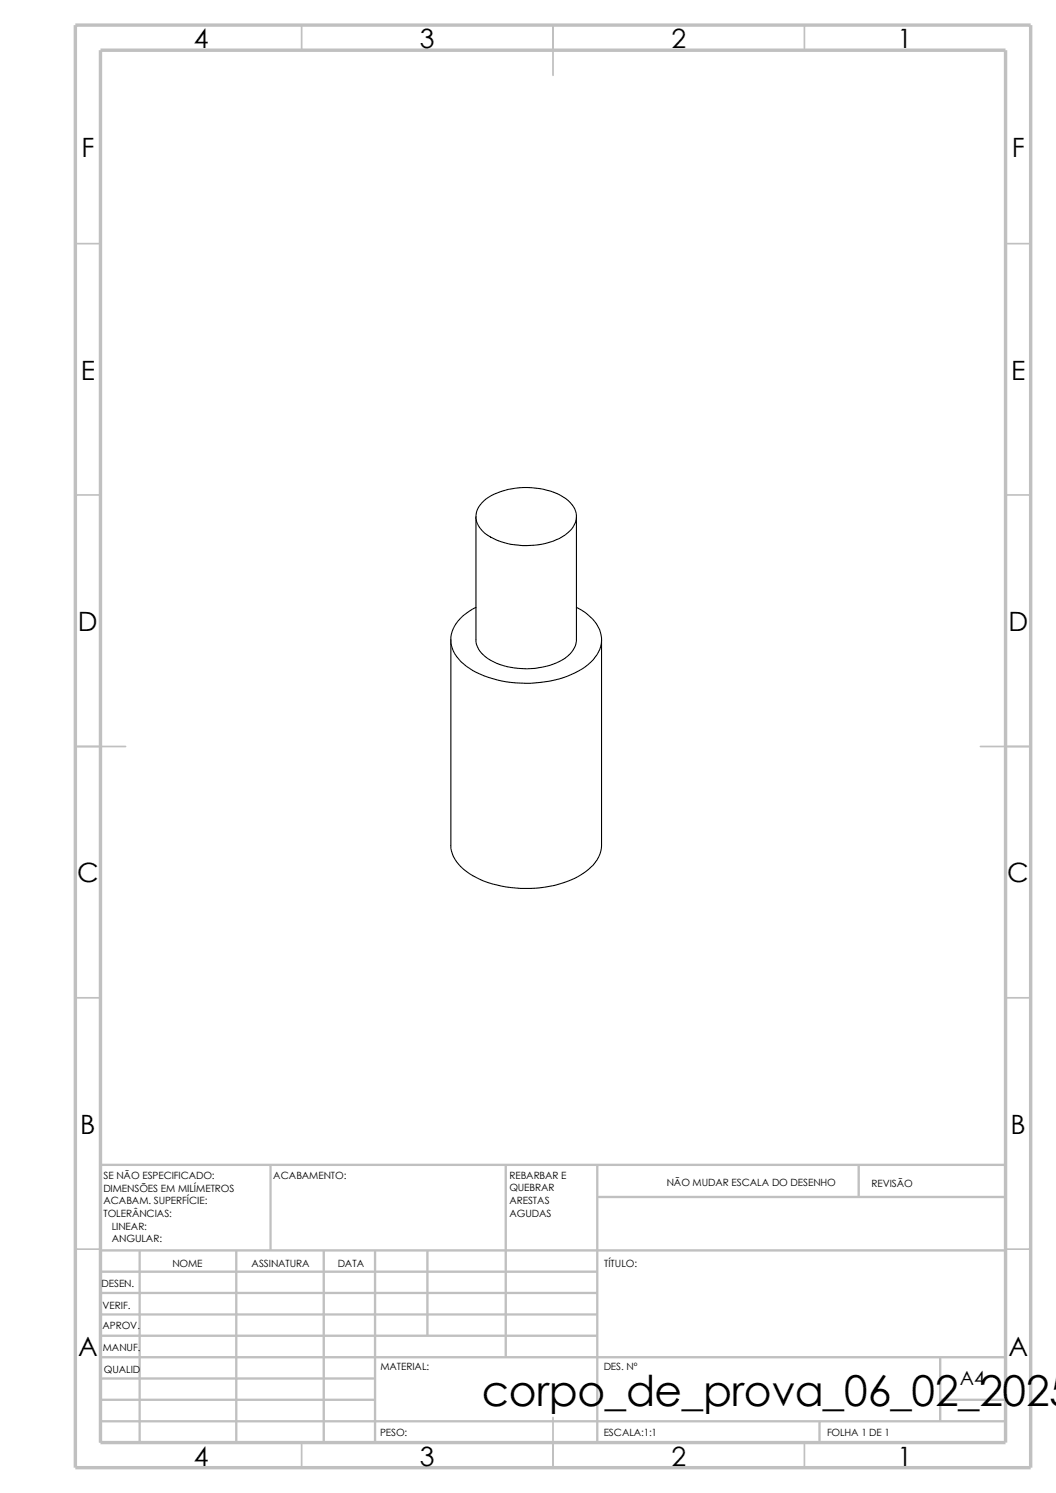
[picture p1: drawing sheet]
<svg xmlns="http://www.w3.org/2000/svg" width="210mm" height="297mm" viewBox="0 0 210 297" stroke-linecap="round" stroke-linejoin="round" font-family="sans-serif">
<g fill="none" stroke="#c0c0c0" stroke-width=".34">
<path d="M60 5v5M110 5v10M160 5v5M15 48.5h5M200 48.5h5M15 98.5h5M200 98.5h5M15 148.5h10M195 148.5h10M15 198.5h5M200 198.5h5M15 248.5h5"/>
<path d="M200 248.5h5M60 287v5M110 282v10M160 287v5"/>
</g>
<g fill="none" stroke="#c0c0c0" stroke-width=".47">
<path d="M53.8 231.7v17.1M100.6 231.7v38.3M118.8 231.7v55.3M118.8 238.1h81.2M170.8 231.7v6.4M200 231.7h-180v55.3M20 248.8h180M20 257.2h98.8M20 253h98.8M27.8 248.8v38.2M47 248.8v38.2M64.4 248.8v38.2"/>
<path d="M74.6 248.8v38.2M85 248.8v16.9M20 265.7h98.8M20 261.5h98.8M20 278.5h54.6M20 274.2h54.6M20 270h180M187 278.5h13M187 270v12.7M20 282.7h180M163 282.7v4.3"/>
</g>
<path d="M15 5h190v287h-190zM20 10h180v277h-180z" fill="none" stroke="#c0c0c0" stroke-width=".68" stroke-linecap="butt"/>
<path d="M96.2 99.7a14.2 14.2 0 0 1 11.8-2.4 8.9 8.9 0 0 1 6.3 3.9 4.1 4.1 0 0 1-1.9 5.2 15.5 15.5 0 0 1-13.6 1 6 6 0 0 1-4.1-4.2 4.1 4.1 0 0 1 1.5-3.5zM94.7 102.8v24.5a5.1 5.1 0 0 0 3.5 4.4 15.6 15.6 0 0 0 14.2-.8 4.9 4.9 0 0 0 2.2-3.6v-24.5M89.7 127.3v40.8a7 7 0 0 0 3.7 5.7 22.8 22.8 0 0 0 15.9 2.5 14.1 14.1 0 0 0 9.4-5.2l.6-1.1 .3-1.7v-41M114.6 120.8a8.3 8.3 0 0 1 4.9 5.6 6.5 6.5 0 0 1-3.1 6.3 22.4 22.4 0 0 1-16.7 2.8 14.8 14.8 0 0 1-8.9-4.9 5.5 5.5 0 0 1 .8-7.6l1.6-1.3 1.5-.9" fill="none" stroke="#000" stroke-width=".21"/>
<text font-size="8.5" x="95.8" y="279.7">corpo_de_prova_06_02_2025</text>
<g font-size="5.3">
<text x="38.5" y="9.6">4</text>
<text x="83.5" y="9.6">3</text>
<text x="133.5" y="9.6">2</text>
<text x="178.5" y="9.6">1</text>
<text x="16.2" y="31.3">F</text>
<text x="201.2" y="31.3">F</text>
<text x="16" y="75.6">E</text>
<text x="201.1" y="75.6">E</text>
<text x="15.5" y="125.6">D</text>
<text x="200.6" y="125.6">D</text>
<text x="15.3" y="175.6">C</text>
<text x="200.3" y="175.6">C</text>
<text x="16" y="225.6">B</text>
<text x="201" y="225.6">B</text>
<text x="15.5" y="269.8">A</text>
<text x="200.5" y="269.8">A</text>
<text x="38.5" y="291.6">4</text>
<text x="83.5" y="291.6">3</text>
<text x="133.5" y="291.6">2</text>
<text x="178.5" y="291.6">1</text>
</g>
<text font-size="3.9" x="190.9" y="275.5">A4</text>
<g font-size="2">
<text x="20.6" y="239.6">ACABAM. SUPERFÍCIE:</text>
<text x="20.6" y="234.6">SE NÃO ESPECIFICADO:</text>
<text x="20.6" y="237.1">DIMENSÕES EM MILÍMETROS</text>
<text x="54.4" y="234.6">ACABAMENTO:</text>
<text x="101.3" y="234.5">REBARBAR E</text>
<text x="101.3" y="237">QUEBRAR</text>
<text x="101.3" y="239.5">ARESTAS</text>
<text x="132.6" y="236">NÃO MUDAR ESCALA DO DESENHO</text>
<text x="173.3" y="236.2">REVISÃO</text>
<text x="20.6" y="242.1">TOLERÂNCIAS:</text>
<text x="22.2" y="244.6">LINEAR:</text>
<text x="101.3" y="242">AGUDAS</text>
<text x="22.2" y="247.1">ANGULAR:</text>
<text x="50" y="252">ASSINATURA</text>
<text x="67.2" y="252">DATA</text>
<text x="120.1" y="252">TÍTULO:</text>
<text x="20.2" y="256.1">DESEN.</text>
<text x="34.3" y="252.1">NOME</text>
<text x="20.4" y="260.4">VERIF.</text>
<text x="20.4" y="264.5">APROV.</text>
<text x="20.4" y="268.8">MANUF.</text>
<text x="20.7" y="273.2">QUALID</text>
<text x="75.6" y="272.5">MATERIAL:</text>
<text x="120.1" y="272.5">DES. Nº</text>
<text x="75.6" y="285.6">PESO:</text>
<text x="120.1" y="285.6">ESCALA:1:1</text>
<text x="164.5" y="285.6">FOLHA 1 DE 1</text>
</g>
</svg>
